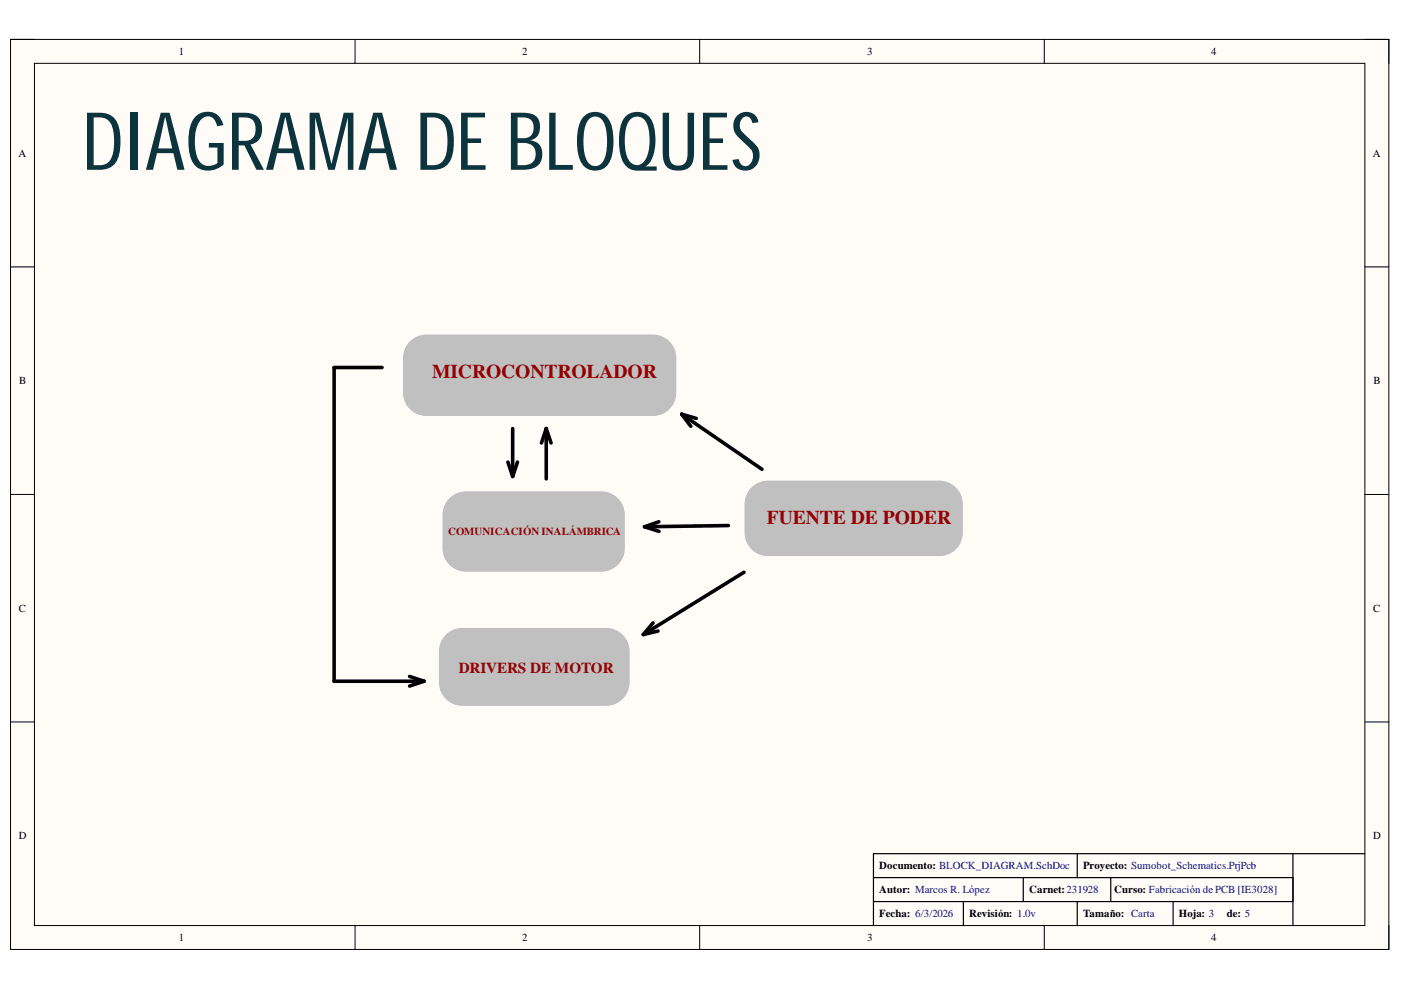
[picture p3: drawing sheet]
<svg xmlns="http://www.w3.org/2000/svg" width="297mm" height="210mm" viewBox="0 0 297 210" stroke-linecap="round" stroke-linejoin="round" font-family="sans-serif">
<path d="M2.2 8.4h292.3v192.9h-292.3z" fill-rule="evenodd" fill="#fffcf8"/>
<path d="M2.2 8.4h292.3v192.9h-292.3z" fill="none" stroke="#000" stroke-width=".21"/>
<path d="M7.3 13.4h282.1v182.8h-282.1z" fill-rule="evenodd" fill="#fffcf8"/>
<g fill="none" stroke="#000" stroke-width=".21">
<path d="M2.2 8.4h5.1M7.3 13.4h282.1v182.8h-282.1zM75.3 8.4v5M148.3 8.4v5M221.4 8.4v5M289.4 8.4h5.1v5M2.2 56.6h5.1M289.4 56.6h5.1M2.2 104.8h5.1M289.4 104.8h5.1M2.2 153.1h5.1M289.4 153.1h5.1"/>
<path d="M75.3 196.2v5.1M148.3 196.2v5.1M221.4 196.2v5.1M294.5 196.2v5.1"/>
</g>
<path d="M185.2 186.1h88.9M185.2 191.2h88.9M204.3 191.2v5M217 186.1v5.1M228.4 181v5.1M228.4 191.2v5M235.5 186.1v5.1M248.7 191.2v5M274.1 181v15.2M289.4 181h-104.2v15.2" fill="none" stroke="#000" stroke-width=".25"/>
<path d="M94.8 134.2a5.1 5.1 0 0 1 3.2-1.2h30.5a5.1 5.1 0 0 1 5.1 5.1v6.6a5.1 5.1 0 0 1-5.1 5.1h-30.5a5.1 5.1 0 0 1-5.1-5.1v-6.6a5.1 5.1 0 0 1 1.9-3.9z" fill="#c0c0c0"/>
<path d="M94.8 134.2a5.1 5.1 0 0 1 3.2-1.2h30.5a5.1 5.1 0 0 1 5.1 5.1v6.6a5.1 5.1 0 0 1-5.1 5.1h-30.5a5.1 5.1 0 0 1-5.1-5.1v-6.6a5.1 5.1 0 0 1 1.9-3.9z" fill="none" stroke="#fff" stroke-width=".21"/>
<path d="M94.9 105.9a5.1 5.1 0 0 1 3.9-1.8h28.7a5.1 5.1 0 0 1 5.1 5v7.2a5.1 5.1 0 0 1-5.1 5h-28.7a5.1 5.1 0 0 1-5.1-5v-7.2a5.1 5.1 0 0 1 1.2-3.2z" fill="#c0c0c0"/>
<path d="M94.9 105.9a5.1 5.1 0 0 1 3.9-1.8h28.7a5.1 5.1 0 0 1 5.1 5v7.2a5.1 5.1 0 0 1-5.1 5h-28.7a5.1 5.1 0 0 1-5.1-5v-7.2a5.1 5.1 0 0 1 1.2-3.2z" fill="none" stroke="#fff" stroke-width=".21"/>
<path d="M158.9 103.6a5.1 5.1 0 0 1 3.9-1.8h36.4a5.1 5.1 0 0 1 5.1 5.1v6.1a5.1 5.1 0 0 1-5.1 5h-36.4a5.1 5.1 0 0 1-5.1-5v-6.1a5.1 5.1 0 0 1 1.2-3.3z" fill="#c0c0c0"/>
<path d="M158.9 103.6a5.1 5.1 0 0 1 3.9-1.8h36.4a5.1 5.1 0 0 1 5.1 5.1v6.1a5.1 5.1 0 0 1-5.1 5h-36.4a5.1 5.1 0 0 1-5.1-5v-6.1a5.1 5.1 0 0 1 1.2-3.3z" fill="none" stroke="#fff" stroke-width=".21"/>
<path d="M86.5 72.6a5.1 5.1 0 0 1 3.9-1.8h48a5.1 5.1 0 0 1 5.1 5.1v7.4a5.1 5.1 0 0 1-5.1 5h-48a5.1 5.1 0 0 1-5.1-5v-7.4a5.1 5.1 0 0 1 1.2-3.3z" fill="#c0c0c0"/>
<path d="M86.5 72.6a5.1 5.1 0 0 1 3.9-1.8h48a5.1 5.1 0 0 1 5.1 5.1v7.4a5.1 5.1 0 0 1-5.1 5h-48a5.1 5.1 0 0 1-5.1-5v-7.4a5.1 5.1 0 0 1 1.2-3.3z" fill="none" stroke="#fff" stroke-width=".21"/>
<g fill="none" stroke="#000" stroke-width=".76">
<path d="M81 77.9h-10.2v66.5h19.1M107.7 98l1 3M108.7 90.9v10.1M109.7 98l-1 3M115.8 90.9v10.6M115.8 90.9l-1 3M115.8 90.9l1 3M144.5 87.8l17.1 11.7M144.5 87.8l2 2.6M144.5 87.8l3.1 .9M136.7 111.7l3 1M139.7 110.6l-3 1.1"/>
<path d="M154.4 111.4l-17.7 .3M138.5 132.1l-2.1 2.4M139.5 133.8l-3.1 .7M157.7 121.3l-21.3 13.2M86.8 143.4l3.1 1M89.9 144.4l-3.1 1.1"/>
</g>
<text font-size="17.1" fill="#0c343d" x="17.4" y="36">DIAGRAMA DE BLOQUES</text>
<g font-size="4.1" fill="#980000">
<text x="91.6" y="80.1">MICROCONTROLADOR</text>
<text x="162.6" y="111">FUENTE DE PODER</text>
</g>
<text font-size="3.2" fill="#980000" x="97.3" y="142.7">DRIVERS DE MOTOR</text>
<g font-size="2.3">
<text x="37.9" y="11.7">1</text>
<text x="110.7" y="11.7">2</text>
<text x="183.9" y="11.7">3</text>
<text x="256.8" y="11.7">4</text>
<text x="3.9" y="33.3">A</text>
<text x="291.1" y="33.3">A</text>
<text x="4.1" y="81.5">B</text>
<text x="291.2" y="81.5">B</text>
<text x="4" y="129.7">C</text>
<text x="291.1" y="129.7">C</text>
<text x="4" y="178">D</text>
<text x="291.1" y="178">D</text>
<text x="186.4" y="184.3">Documento: BLOCK_DIAGRAM.SchDoc</text>
<text x="229.7" y="184.3">Proyecto: Sumobot_Schematics.PrjPcb</text>
<text x="186.4" y="189.4">Autor: Marcos R. López</text>
<text x="218.2" y="189.4">Carnet:231928</text>
<text x="236.2" y="189.4">Curso: Fabricación de PCB [IE3028]</text>
<text x="186.4" y="194.5">Fecha: 6/3/2026</text>
<text x="205.5" y="194.5">Revisión: 1.0v</text>
<text x="229.7" y="194.5">Tamaño: Carta</text>
<text x="250" y="194.5">Hoja: 3</text>
<text x="260.1" y="194.5">de: 5</text>
<text x="37.9" y="199.5">1</text>
<text x="110.7" y="199.5">2</text>
<text x="183.9" y="199.5">3</text>
<text x="256.8" y="199.5">4</text>
</g>
<text font-size="2.3" fill="#980000" x="95" y="113.5">COMUNICACIÓN INALÁMBRICA</text>
</svg>
